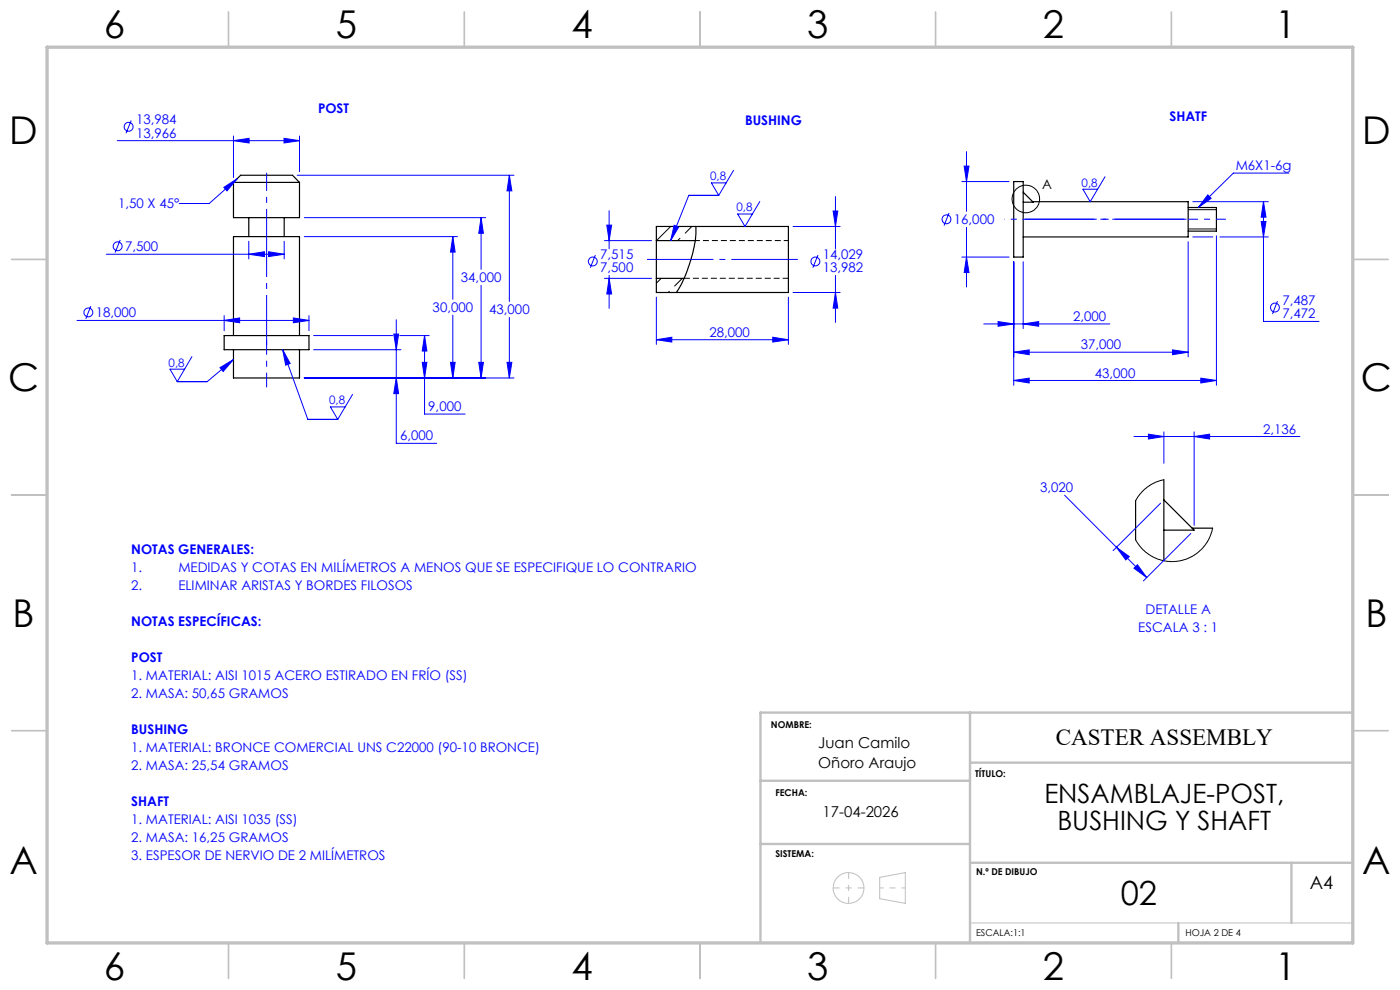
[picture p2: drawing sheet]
<svg xmlns="http://www.w3.org/2000/svg" width="297mm" height="210mm" viewBox="0 0 297 210" stroke-linecap="round" stroke-linejoin="round" font-family="sans-serif">
<g fill="none" stroke="#000" stroke-width=".25">
<path d="M49.5 38.7v7.5h14v-7.5M49.5 38.7h14M49.5 38.7l1.5-1.5h11.1l1.4 1.5M215.1 38.5h2v16h-2zM52.8 46.2v4M60.3 46.2v4M139.2 51v-3h28.1v14h-28.1v-3M139.2 51v8M139.2 59h5.9M139.2 51h8.3M147.6 48a27 27 0 0 1-4.1 14M217.1 40.8l2.1 2.1h-2.1"/>
<path d="M219 42.8h33.1v7.5h-35M252.1 44h6v5h-6M47.6 71.2h17.9v3h-17.9zM49.5 74.2v6h14v-6M49.5 71.2v-21h14v21M240.9 106.2v8.3M246.9 101.8v17.1M246.9 106l6.4 6.5h-6.4M252.9 112h4.3"/>
</g>
<path d="M167.3 51h-19.8" fill="none" stroke="#000" stroke-width=".21" stroke-dasharray="1.3 .6" stroke-dashoffset=".3" stroke-linecap="butt"/>
<path d="M145.1 59h22.2" fill="none" stroke="#000" stroke-width=".21" stroke-dasharray="1.3 .6" stroke-dashoffset=".1" stroke-linecap="butt"/>
<g fill="none" stroke="#000" stroke-width=".21">
<path d="M140.3 59l-1.1 1.1M142.3 48l-3 3M144.3 50.5l-.5 .5M144.7 59l-1.6 1.7M146.8 48l-1.4 1.5M252.1 48.6h6M252.1 44.5h6M142 61.8l-.3 .2M246.9 101.8l-1.8 .5-1.7 1-1.5 1.4-1 1.5M257.2 112l-.9 2.6-1.6 2.1-1.7 1.3-1.3 .6-1.6 .4-2.4 .1-1.3-.3-1.5-.5-1.2-.7-1.1-.9-1-1.1-.7-1.1"/>
<circle cx="217.6" cy="42.2" r="2.93"/>
</g>
<g fill="none" stroke="#00f" stroke-width=".21">
<path d="M24.9 29.8h38.6M27.8 25.6l-1.1 2.6M47.5 39.7l2.8-1.8-2.1 2.6zM49.5 29.8l3.3-.5v1zM49.5 28.8v8.9M50.3 37.9l-5.9 5.3h-6.4M60.3 29.3l3.2 .5-3.2 .5zM63 37.2h46M63.5 28.8v7.6M108.1 37.2l.5 3.3h-1zM108.1 37.2v26.8M154.1 38.8h-3.2l1.6 2.6"/>
<path d="M155.6 36.2l-3.1 5.2M204 38.5h10.1M204.5 35.2h1.1l-.6 3.3zM205 32.2v12.6M234.4 37.5l-3.1 5.3-1.6-2.7h3.2M273.4 36.7h-11.7l-7.5 7.3M22.5 53.9h37.8M25.5 50.9l-1.1 2.7M52.8 53.9l3.3-.5v1zM52.8 51.2v3.7M57 53.4l3.3 .5-3.3 .5zM60.3 51.2v3.7"/>
<path d="M64.6 50.2h32.4M64.6 46.2h38.4M96.1 50.2l.5 3.3h-1zM96.1 50.2v13.3M102.1 46.2l.5 3.3h-1zM102.1 46.2v10.9M126.3 54.1l-1.1 2.7M128.2 51h10M128.2 59h10M128.7 47.8h1.1l-.6 3.2zM129.2 59l.6 3.4h-1.1zM129.2 44.7v8.1"/>
<path d="M129.2 58.4v7M143 47.8l1 .4-1.7 2.8zM152.5 41.4h-6.4l-3.8 9.6M161.2 42.7l-3.2 5.3-1.5-2.6h3.1M168.2 48h10M173.5 54.1l-1.1 2.7M176.7 44.8h1l-.5 3.2zM177.2 41.7v11.1M177.2 58.4v10M201.3 45.2l-1 2.7M204 54.5h10.1M205 54.5l.6 3.3h-1.1z"/>
<path d="M205 48.2v12.7M215.1 55.5v26.2M217.1 55.5v14.2M252.1 51.3v24.4M253 42.8h16.1M253 50.3h4.3M256.2 41.3l.7 .8-2.7 1.9zM258.1 50v31.7M258.8 50.3h10.3M267.5 47h1.1l-.6 3.3zM268 42.8l.6 3.3h-1.1zM268 42.8v25.4h11.8"/>
<path d="M16.3 68h49.2M19.3 64.9l-1.1 2.7M39.2 78.3h-3.1l1.5 2.7M40.7 75.7l-3.1 5.3M46.7 78l2.8-1.7-2.2 2.5zM47.6 68l3.2-.6v1.1zM47.6 66.9v3.3M49.5 76.3l-5.5 4.7h-6.4M60 74.2l1.6 2.9-1 .4zM60 74.2l5.3 14.8h6.3M62.2 67.4l3.3 .6-3.3 .5zM65.5 66.9v3.3"/>
<path d="M66.5 74.2h18.6M66.5 71.2h16.8M83.5 70.9h1.1l-.5 3.3zM84.1 67.8v26.2h8.5M84.8 71.2h6.3M89.6 76.9h1l-.5 3.3zM90.1 71.2l.5 3.3h-1zM90.1 71.2v16.6h8.6M95.6 76.9h1l-.5 3.3zM96.1 66.8v13.4M101.6 76.9h1l-.5 3.3zM102.1 60.5v19.7"/>
<path d="M107.6 76.9h1l-.5 3.3zM108.1 67.3v12.9M139.2 72.1l3.3-.6v1.1zM139.2 63v10.1M139.2 72.1h28.1M163.9 71.5l3.4 .6-3.4 .5zM167.3 63v10.1M168.2 62h10M177.2 62l.5 3.4h-1zM208.7 68.7h26.7M211.7 68.2l3.4 .5-3.4 .5zM215.1 74.7l3.2-.5v1z"/>
<path d="M215.1 74.7h37M217.1 68.7l3.2-.5v1zM248.7 74.2l3.4 .5-3.4 .5zM271 63.9l-1.1 2.7M64.6 80.2h44.4M73.2 86.3h-3.1l1.5 2.7M74.8 83.7l-3.2 5.3M84.1 80.2l.5 3.3h-1.1zM215.1 80.7l3.2-.5v1zM215.1 80.7h43M240.6 92.6h35.2M243.6 92.1l3.3 .5-3.3 .5z"/>
<path d="M246.9 91.6v6.7M253.3 92.6l3.3-.5v1zM253.3 91.6v19.8M254.7 80.2l3.4 .5-3.4 .5zM225.8 105l11.1 11.1M236.9 116.1l2.7 2-.8 .7zM236.9 116.1l6.4 6.4M241.3 119.8l2 2.7-2.7-2zM246.2 106.7l-10.1 10.1M252.6 113.2l-10 10"/>
<circle cx="27.3" cy="26.9" r=".94"/>
<circle cx="24.9" cy="52.2" r=".95"/>
<circle cx="125.8" cy="55.5" r=".94"/>
<circle cx="173" cy="55.5" r=".94"/>
<circle cx="200.8" cy="46.5" r=".94"/>
<circle cx="18.7" cy="66.3" r=".95"/>
<circle cx="270.5" cy="65.2" r=".94"/>
</g>
<g fill="none" stroke="#c0c0c0" stroke-width=".21">
<path d="M186.6 186.1l5.5-1v6.5l-5.5-1zM205.8 195.8h81.2"/>
<circle cx="180" cy="188.4" r="3.3"/>
</g>
<path d="M56.6 73.2v-25" fill="none" stroke="#00f" stroke-width=".21" stroke-dasharray="15.2 1.3 1.3 1.3" stroke-dashoffset="4.6" stroke-linecap="butt"/>
<path d="M56.6 48.2v-11.5" fill="none" stroke="#00f" stroke-width=".21" stroke-dasharray="15.2 1.3 1.3 1.3" stroke-dashoffset="11.4" stroke-linecap="butt"/>
<path d="M56.6 82.2v-10" fill="none" stroke="#00f" stroke-width=".21" stroke-dasharray="15.2 1.3 1.3 1.3" stroke-dashoffset="12.1" stroke-linecap="butt"/>
<path d="M137.3 55h32" fill="none" stroke="#00f" stroke-width=".21" stroke-dasharray="15.2 1.3 1.3 1.3" stroke-dashoffset="1.1" stroke-linecap="butt"/>
<path d="M213.1 46.5h4" fill="none" stroke="#00f" stroke-width=".21" stroke-dasharray="15.2 1.3 1.3 1.3" stroke-dashoffset="15.1" stroke-linecap="butt"/>
<path d="M217.1 46.5h35" fill="none" stroke="#00f" stroke-width=".21" stroke-dasharray="15.2 1.3 1.3 1.3" stroke-dashoffset="-.4" stroke-linecap="butt"/>
<path d="M252.1 46.5h8" fill="none" stroke="#00f" stroke-width=".21" stroke-dasharray="15.2 1.3 1.3 1.3" stroke-dashoffset="13.1" stroke-linecap="butt"/>
<path d="M216.1 46.5h36" fill="none" stroke="#00f" stroke-width=".21" stroke-dasharray="15.2 1.3 1.3 1.3" stroke-dashoffset="-.9" stroke-linecap="butt"/>
<path d="M176.8 188.3h6.5M180 185.1v6.5" fill="none" stroke="#c0c0c0" stroke-width=".21" stroke-dasharray="15.2 1.3 1.3 1.3" stroke-dashoffset="13.9" stroke-linecap="butt"/>
<path d="M186.6 188.3h5.5" fill="none" stroke="#c0c0c0" stroke-width=".21" stroke-dasharray="15.2 1.3 1.3 1.3" stroke-dashoffset="14.4" stroke-linecap="butt"/>
<g fill="none" stroke="#c0c0c0" stroke-width=".35">
<path d="M48.5 2.5v7.5M98.5 2.5v7.5M148.5 2.5v7.5M198.5 2.5v7.5M248.5 2.5v7.5M2.5 55h7.5M287 55h7.5M2.5 105h7.5M287 105h7.5M2.5 155h7.5M287 155h7.5M48.5 200v7.5"/>
<path d="M98.5 200v7.5M148.5 200v7.5M198.5 200v7.5M248.5 200v7.5"/>
</g>
<path d="M205.8 151.2v48.8M287 151.2h-125.7v48.8M161.3 165.6h44.5M161.3 179h44.5M205.8 161.8h81.2M205.8 183h81.2M250 195.8v4.2M274 183v12.8" fill="none" stroke="#c0c0c0" stroke-width=".5"/>
<path d="M10 10h277v190h-277z" fill="none" stroke="#c0c0c0" stroke-width=".7"/>
<g fill="#00f">
<path d="M46.7 78l2.8-1.7-2.2 2.5zM60 74.2l1.6 2.9-1 .4zM47.5 39.7l2.8-1.8-2.1 2.6zM143 47.8l1 .4-1.7 2.8z"/>
<path d="M84.1 80.2l.5 3.3h-1.1zM83.5 70.9h1.1l-.5 3.3zM89.6 76.9h1l-.5 3.3zM90.1 71.2l.5 3.3h-1zM95.6 76.9h1l-.5 3.3zM96.1 50.2l.5 3.3h-1zM101.6 76.9h1l-.5 3.3zM102.1 46.2l.5 3.3h-1zM107.6 76.9h1l-.5 3.3zM108.1 37.2l.5 3.3h-1zM60.3 29.3l3.2 .5-3.2 .5zM49.5 29.8l3.3-.5v1zM52.8 53.9l3.3-.5v1zM57 53.4l3.3 .5-3.3 .5zM62.2 67.4l3.3 .6-3.3 .5zM47.6 68l3.2-.6v1.1zM139.2 72.1l3.3-.6v1.1zM163.9 71.5l3.4 .6-3.4 .5zM128.7 47.8h1.1l-.6 3.2zM129.2 59l.6 3.4h-1.1zM176.7 44.8h1l-.5 3.2zM177.2 62l.5 3.4h-1zM211.7 68.2l3.4 .5-3.4 .5zM217.1 68.7l3.2-.5v1zM215.1 74.7l3.2-.5v1zM248.7 74.2l3.4 .5-3.4 .5zM215.1 80.7l3.2-.5v1zM254.7 80.2l3.4 .5-3.4 .5zM268 42.8l.6 3.3h-1.1zM267.5 47h1.1l-.6 3.3zM204.5 35.2h1.1l-.6 3.3zM205 54.5l.6 3.3h-1.1z"/>
<path d="M256.2 41.3l.7 .8-2.7 1.9zM236.9 116.1l2.7 2-.8 .7zM241.3 119.8l2 2.7-2.7-2z"/>
<path d="M243.6 92.1l3.3 .5-3.3 .5zM253.3 92.6l3.3-.5v1z"/>
</g>
<g font-size="8.1">
<text x="22" y="8">6</text>
<text x="71.2" y="8">5</text>
<text x="121.2" y="8">4</text>
<text x="171.2" y="8">3</text>
<text x="221.2" y="8">2</text>
<text x="270.5" y="8">1</text>
<text x="2" y="30.5">D</text>
<text x="289" y="30.5">D</text>
<text x="1.7" y="83">C</text>
<text x="288.7" y="83">C</text>
<text x="2.7" y="133">B</text>
<text x="289.7" y="133">B</text>
<text x="2" y="185.5">A</text>
<text x="289" y="185.5">A</text>
<text x="22" y="208">6</text>
<text x="71.2" y="208">5</text>
<text x="121.2" y="208">4</text>
<text x="171.2" y="208">3</text>
<text x="221.2" y="208">2</text>
<text x="270.5" y="208">1</text>
</g>
<text font-size="7.1" x="237.8" y="192">02</text>
<g font-size="5.6">
<text x="221.6" y="170.4">ENSAMBLAJE-POST,</text>
<text x="224.3" y="176.1">BUSHING Y SHAFT</text>
</g>
<text font-size="4.9" x="224" y="158">CASTER ASSEMBLY</text>
<text font-size="3.9" x="277.9" y="188.5">A4</text>
<g font-size="3.2">
<text x="173.6" y="158.7">Juan Camilo</text>
<text x="173.6" y="162.9">Oñoro Araujo</text>
<text x="174.5" y="173.4">17-04-2026</text>
</g>
<g font-size="2.8" fill="#00f">
<text x="28.9" y="26.4">13,984</text>
<text x="28.9" y="29.2">13,966</text>
<text x="67.5" y="24">POST</text>
<text x="158.1" y="26.4">BUSHING</text>
<text x="248.1" y="25.7">SHATF</text>
<text x="262.1" y="36.1">M6X1-6g</text>
<text x="25.1" y="44.2">1,50 X 45°</text>
<text x="202.4" y="47.6">16,000</text>
<text x="26.5" y="53.3">7,500</text>
<text x="97.8" y="59.9">34,000</text>
<text x="127.3" y="54.9">7,515</text>
<text x="127.3" y="57.8">7,500</text>
<text x="174.6" y="54.9">14,029</text>
<text x="174.6" y="57.8">13,982</text>
<text x="272" y="64.7">7,487</text>
<text x="20.3" y="67.3">18,000</text>
<text x="91.8" y="66.2">30,000</text>
<text x="103.8" y="66.7">43,000</text>
<text x="150.5" y="71.4">28,000</text>
<text x="227.6" y="68.1">2,000</text>
<text x="272" y="67.5">7,472</text>
<text x="229.3" y="74.1">37,000</text>
<text x="232.3" y="80.1">43,000</text>
<text x="90.9" y="87.2">9,000</text>
<text x="84.9" y="93.4">6,000</text>
<text x="268" y="92">2,136</text>
<text x="220.7" y="104.4">3,020</text>
<text x="27.8" y="117.5">NOTAS GENERALES:</text>
<text x="27.8" y="121.4">1.</text>
<text x="27.8" y="125.2">2.</text>
<text x="37.8" y="121.4">MEDIDAS Y COTAS EN MILÍMETROS A MENOS QUE SE ESPECIFIQUE LO CONTRARIO</text>
<text x="37.8" y="125.2">ELIMINAR ARISTAS Y BORDES FILOSOS</text>
<text x="243" y="130.3">DETALLE A</text>
<text x="27.8" y="132.8">NOTAS ESPECÍFICAS:</text>
<text x="241.5" y="134.2">ESCALA 3 : 1</text>
<text x="27.8" y="140.5">POST</text>
<text x="27.8" y="144.3">1. MATERIAL: AISI 1015 ACERO ESTIRADO EN FRÍO (SS)</text>
<text x="27.8" y="148.1">2. MASA: 50,65 GRAMOS</text>
<text x="27.8" y="155.8">BUSHING</text>
<text x="27.8" y="159.6">1. MATERIAL: BRONCE COMERCIAL UNS C22000 (90-10 BRONCE)</text>
<text x="27.8" y="163.4">2. MASA: 25,54 GRAMOS</text>
<text x="27.8" y="171.1">SHAFT</text>
<text x="27.8" y="174.9">1. MATERIAL: AISI 1035 (SS)</text>
<text x="27.8" y="178.7">2. MASA: 16,25 GRAMOS</text>
<text x="27.8" y="182.5">3. ESPESOR DE NERVIO DE 2 MILÍMETROS</text>
</g>
<text font-size="2.8" x="221.1" y="40">A</text>
<g font-size="2.5" fill="#00f">
<text x="150.6" y="38.2">0,8</text>
<text x="229.5" y="39.6">0,8</text>
<text x="156.2" y="44.8">0,8</text>
<text x="35.8" y="77.8">0,8</text>
<text x="69.8" y="85.8">0,8</text>
</g>
<g font-size="2">
<text x="163.6" y="154.4">NOMBRE:</text>
<text x="206.9" y="164.9">TÍTULO:</text>
<text x="164.5" y="168.9">FECHA:</text>
<text x="164.5" y="181.7">SISTEMA:</text>
<text x="207.1" y="185.5">N.º DE DIBUJO</text>
<text x="207.1" y="198.6">ESCALA:1:1</text>
<text x="251.5" y="198.6">HOJA 2 DE 4</text>
</g>
</svg>
